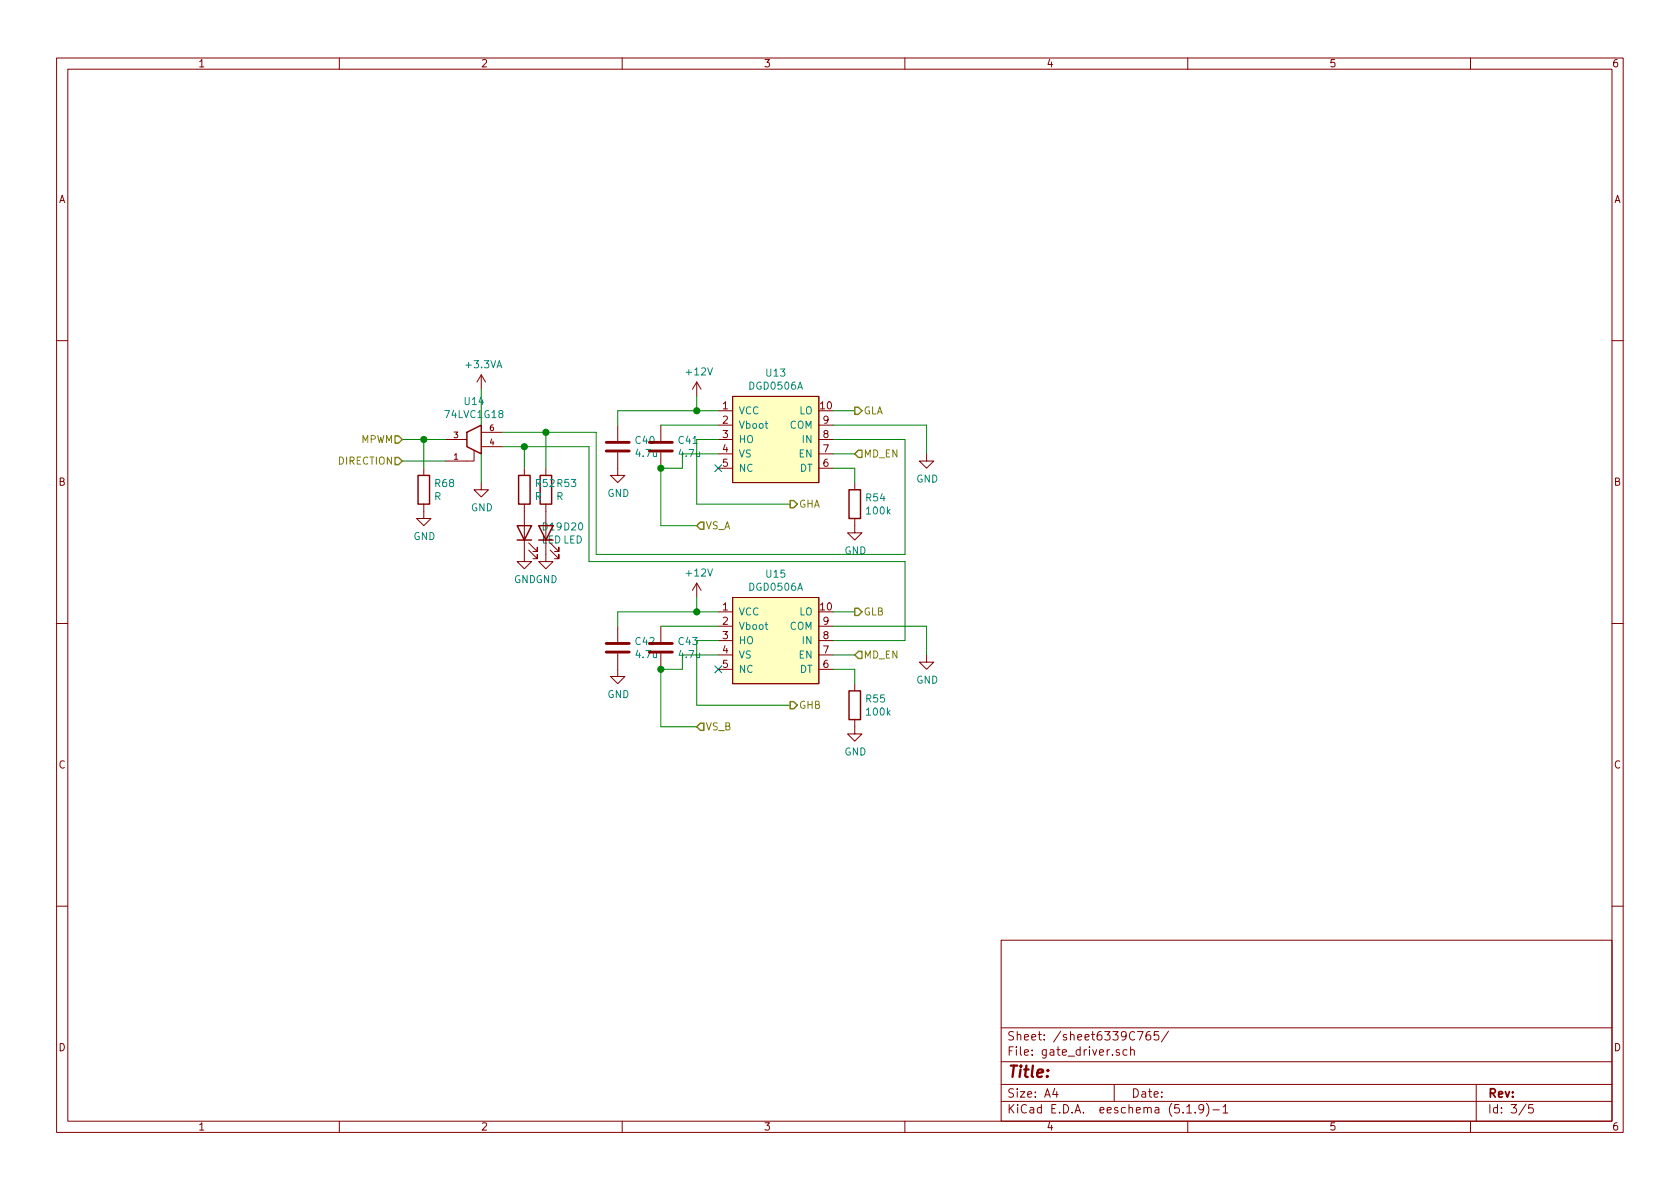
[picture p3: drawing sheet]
<svg xmlns="http://www.w3.org/2000/svg" width="297mm" height="210mm" viewBox="0 0 297 210" stroke-linecap="round" stroke-linejoin="round" font-family="sans-serif">
<g fill="none" stroke="#840000" stroke-width=".18">
<path d="M10 10.3h277v189.9h-277zM12 12.2h273v186.1h-273zM60 10.3v1.9M110 10.3v1.9M160 10.3v1.9M210 10.3v1.9M260 10.3v1.9M10 60.2h2M78.7 77.7h3.8M83.8 79.6v1.9h-5.1M85.1 79h3.8M85.1 76.4h3.8"/>
<path d="M85.1 66.3l-.8 1.3M85.1 66.3v2.5M85.1 66.3l.8 1.3M109.2 75.2v2.8M116.8 75.2v2.8M123.2 67.6v2.5M123.2 67.6l-.8 1.2M123.2 67.6l.8 1.2M127 77.7h2.5M127 72.6h2.5M127 75.2h2.5M129.5 70.1h15.3v15.2h-15.3z"/>
<path d="M129.5 71.4h.1M144.8 77.7h2.5M144.8 75.2h2.5M285 60.2h2M74.9 89.1v2.6h1.3l-1.3 1.3-1.2-1.3h1.2M74.9 82.8v1.3M85.1 85.3v1.3h1.3l-1.3 1.3-1.3-1.3h1.3M92.7 89.1v10.2h1.3l-1.3 1.3-1.3-1.3h1.3M92.7 82.8v1.3M93.5 97.3l1.5 1.5v-.8v.8h-.8M93.5 96l1.5 1.5v-.7v.7h-.8M96.5 89.1v10.2h1.3l-1.3 1.3-1.3-1.3h1.3"/>
<path d="M96.5 82.8v1.3M97.3 97.3l1.5 1.5v-.8v.8h-.8M97.3 96l1.5 1.5v-.7v.7h-.8M109.2 80v4.1h1.3l-1.3 1.2-1.3-1.2h1.3M116.8 80v2.8M127 80.3h2.5M127 82.8h2.5M144.8 80.3h2.5M144.8 82.8h2.5M151.1 91.7v2.5h1.3l-1.3 1.3-1.2-1.3h1.2M151.1 85.3v1.3M163.8 80.3v1.2h1.3l-1.3 1.3-1.2-1.3h1.2"/>
<path d="M10 110.3h2M109.2 115.6v4h1.3l-1.3 1.3-1.3-1.3h1.3M109.2 110.7v2.8M116.8 110.7v2.8M116.8 115.6v2.8M123.2 103.1l-.8 1.3M123.2 103.1v2.6M123.2 103.1l.8 1.3M127 108.2h2.5M127 110.7h2.5M127 113.3h2.5M127 115.8h2.5"/>
<path d="M127 118.4h2.5M129.5 105.7h15.3v15.2h-15.3zM129.5 106.9h.1M144.8 110.7h2.5M144.8 113.3h2.5M144.8 115.8h2.5M144.8 118.4h2.5M163.8 115.8v1.3h1.3l-1.3 1.3-1.2-1.3h1.2M285 110.3h2M151.1 127.2v2.6h1.3l-1.3 1.3-1.2-1.3h1.2M151.1 120.9v1.3M10 160.2h2"/>
<path d="M177 166.3h108v32h-108zM285 160.2h2M60 198.3v1.9M110 198.3v1.9M160 198.3v1.9M177 194.8h108M177 191.8h108M177 187.8h108M177 181.8h108M186.5 192.5l-.4 1h1M186.8 193v1M197 191.8v3"/>
<path d="M197.9 185.7a.37 .37 0 0 0-.6 .1l.1 .2 .5 .2 .1 .1-.2 .3-.5-.1M199.3 185.7l-.5-.1-.2 .3 .1 .6h.6M199.9 185.7h.1a.37 .37 0 0 1 .6 .1v.8M199.9 185.1v1.5M201.1 182.4h1l-.6 1.5M203.3 182.4a.59 .59 0 0 0-.7 .7l.1 .7 .2 .1 .5-.1 .1-.5-.2-.2-.4-.1-.3 .3M204.8 182.4h-.7l-.1 .7 .3-.1 .4 .1 .2 .2-.1 .5-.2 .1-.6-.1M206.6 182.3l-1.3 2M209.8 195.8l.5-.5v1.5M209.8 196.8h.9M210 198.3v1.9M211.3 196.7v.1"/>
<path d="M212.8 196l-.3 .3h-.3l-.2-.3v-.4l.1-.2 .4-.1 .3 .2a1.19 1.19 0 0 1-.3 1.2l-.4 .1M213.3 195.1a1.71 1.71 0 0 1 0 2.3M214.5 196.3h1.1M216.3 195.8l.4-.5v1.5M216.3 196.8h.8M260 198.3v1.9M261 191.8v6.5M269.8 195.2l-1.2 2M271 195.3h-.7v.7l.2-.1 .5 .1 .1 .2-.1 .5-.2 .1-.5-.1"/>
</g>
<path d="M107.2 79.8h4.1M107.2 78.2h4.1M114.8 79.8h4.1M114.8 78.2h4.1M107.2 115.3h4.1M107.2 113.8h4.1M114.8 115.3h4.1M114.8 113.8h4.1" fill="none" stroke="#840000" stroke-width=".51"/>
<path d="M82.5 76.4l2.6-1.2v5.1l-2.6-1.3zM73.9 84.1h2v5h-2zM91.4 93h2.6l-1.3 2.5zM91.4 95.5h2.6M91.7 84.1h2v5h-2zM95.2 93h2.6l-1.3 2.5zM95.2 95.5h2.6M95.5 84.1h2v5h-2zM150.1 86.6h2v5.1h-2zM150.1 122.2h2v5h-2z" fill="none" stroke="#840000" stroke-width=".25"/>
<g fill="#ffffc2" stroke="#ffffc2" stroke-width=".18">
<path d="M129.5 105.7h15.3v15.2h-15.3z"/>
<path d="M129.5 70.1h15.3v15.2h-15.3z"/>
</g>
<path d="M135.3 74.9h.5M135.5 74.5v1.1l.3 .1M135.3 110.5h.5M135.5 110v1.1l.3 .2" fill="none" stroke="#008484" stroke-width=".18"/>
<g fill="none" stroke="#008400" stroke-width=".18">
<path d="M71.1 77.7h7.6M74.9 77.7v5.1M85.1 68.8v6.4M88.9 79h15.2v20.3h55.9v14h-12.7M88.9 76.4h16.5v21.6h54.6v-20.3h-12.7M92.7 79v3.8M96.5 76.4v6.4M116.8 75.2h10.2M123.2 70.1v2.5M127 72.6h-17.8v2.6M127 77.7h-3.8v11.4h16.5M147.3 75.2h16.5v5.1"/>
<path d="M147.3 72.6h3.8M71.1 81.5h7.6M85.1 80.3v5M127 80.3h-6.4v2.5h-3.8v10.2h6.4M147.3 82.8h3.8v2.5M147.3 80.3h3.8M116.8 110.7h10.2M123.2 105.7v2.5M127 108.2h-17.8v2.5M127 115.8h-6.4v2.6h-3.8v10.1h6.4M127 113.3h-3.8v11.4h16.5M147.3 110.7h16.5v5.1"/>
<path d="M147.3 118.4h3.8v2.5M147.3 108.2h3.8M147.3 115.8h3.8"/>
</g>
<path d="M69.8 77.1h.7l.6 .6-.6 .7h-.7zM151.1 72h.7l.6 .6-.6 .7h-.7zM151.8 79.6h.6v1.3h-.6l-.7-.6zM69.8 80.9h.7l.6 .6-.6 .7h-.7zM123.8 92.3h.7v1.3h-.7l-.6-.6zM139.7 88.5h.6l.7 .6-.7 .7h-.6zM151.1 107.6h.7l.6 .6-.6 .6h-.7zM151.8 115.2h.6v1.3h-.6l-.7-.7zM123.8 127.9h.7v1.3h-.7l-.6-.7zM139.7 124.1h.6l.7 .6-.7 .6h-.6z" fill="none" stroke="#848400" stroke-width=".25"/>
<g fill="#008400" stroke="#008400" stroke-width=".25">
<circle cx="123.2" cy="72.6" r=".51"/>
<circle cx="74.9" cy="77.7" r=".51"/>
<circle cx="116.8" cy="118.4" r=".51"/>
<circle cx="92.7" cy="79" r=".51"/>
<circle cx="116.8" cy="82.8" r=".51"/>
<circle cx="96.5" cy="76.4" r=".51"/>
<circle cx="123.2" cy="108.2" r=".51"/>
</g>
<path d="M126.4 82.2l1.2 1.2M127.6 82.2l-1.2 1.2M126.4 117.7l1.2 1.3M127.6 117.7l-1.2 1.3" fill="none" stroke="#000084" stroke-width=".18"/>
<text font-size="2.8" fill="#840000" x="178" y="190.5">Title:</text>
<g font-size="2.1" fill="#840000">
<text x="178" y="184">Sheet: /sheet6339C765/</text>
<text x="178" y="186.7">File: gate_driver.sch</text>
<text x="178" y="196.9">KiCad E.D.A. eeschema (5.1.9)-1</text>
<text x="178" y="194.1">Size: A4</text>
<text x="200" y="194.1">Date:</text>
<text x="263" y="194.1">Rev:</text>
<text x="263" y="196.9">Id: 3/5</text>
</g>
<g font-size="1.8" fill="#840000">
<text x="35" y="11.9">1</text>
<text x="85" y="11.9">2</text>
<text x="135" y="11.9">3</text>
<text x="185" y="11.9">4</text>
<text x="235" y="11.9">5</text>
<text x="285" y="11.9">6</text>
<text x="10.4" y="35.9">A</text>
<text x="285.4" y="35.9">A</text>
<text x="127.8" y="72.4">1</text>
<text x="127.8" y="74.9">2</text>
<text x="127.8" y="77.5">3</text>
<text x="145.1" y="72.4">10</text>
<text x="145.6" y="77.5">8</text>
<text x="145.6" y="74.9">9</text>
<text x="127.8" y="80">4</text>
<text x="127.8" y="82.5">5</text>
<text x="145.6" y="82.5">6</text>
<text x="145.6" y="80">7</text>
<text x="10.4" y="85.9">B</text>
<text x="285.4" y="85.9">B</text>
<text x="127.8" y="107.9">1</text>
<text x="145.1" y="107.9">10</text>
<text x="127.8" y="110.5">2</text>
<text x="127.8" y="113">3</text>
<text x="145.6" y="113">8</text>
<text x="145.6" y="110.5">9</text>
<text x="127.8" y="115.6">4</text>
<text x="127.8" y="118.1">5</text>
<text x="145.6" y="118.1">6</text>
<text x="145.6" y="115.6">7</text>
<text x="10.4" y="135.9">C</text>
<text x="285.4" y="135.9">C</text>
<text x="10.4" y="185.9">D</text>
<text x="285.4" y="185.9">D</text>
<text x="35" y="199.9">1</text>
<text x="85" y="199.9">2</text>
<text x="135" y="199.9">3</text>
<text x="185" y="199.9">4</text>
<text x="235" y="199.9">5</text>
<text x="285" y="199.9">6</text>
</g>
<g font-size="1.8" fill="#008484">
<text x="82.5" y="65.1">+3.3VA</text>
<text x="82.2" y="71.6">U14</text>
<text x="121.5" y="66.4">+12V</text>
<text x="132.6" y="68.9">DGD0506A</text>
<text x="135.5" y="66.6">U13</text>
<text x="78.9" y="73.9">74LVC1G18</text>
<text x="130.6" y="73.3">VCC</text>
<text x="130.6" y="75.8">Vboot</text>
<text x="139.6" y="75.8">COM</text>
<text x="141.3" y="73.3">LO</text>
<text x="112.4" y="78.5">C40</text>
<text x="112.5" y="80.8">4.7u</text>
<text x="120" y="78.5">C41</text>
<text x="120.2" y="80.8">4.7u</text>
<text x="130.6" y="78.4">HO</text>
<text x="130.6" y="80.9">VS</text>
<text x="130.6" y="83.4">NC</text>
<text x="141.3" y="80.9">EN</text>
<text x="141.4" y="83.4">DT</text>
<text x="142" y="78.4">IN</text>
<text x="76.8" y="88.4">R</text>
<text x="77" y="86.1">R68</text>
<text x="94.6" y="88.4">R</text>
<text x="94.8" y="86.1">R52</text>
<text x="98.4" y="88.4">R</text>
<text x="98.6" y="86.1">R53</text>
<text x="107.4" y="87.9">GND</text>
<text x="153.2" y="88.7">R54</text>
<text x="162" y="85.3">GND</text>
<text x="73.1" y="95.5">GND</text>
<text x="83.3" y="90.4">GND</text>
<text x="96" y="93.8">D19 D20</text>
<text x="153.3" y="91">100k</text>
<text x="95.8" y="96.1">LED LED</text>
<text x="121.5" y="101.9">+12V</text>
<text x="149.3" y="98">GND</text>
<text x="90.9" y="103.1">GNDGND</text>
<text x="132.6" y="104.5">DGD0506A</text>
<text x="135.5" y="102.2">U15</text>
<text x="130.6" y="108.8">VCC</text>
<text x="130.6" y="111.4">Vboot</text>
<text x="130.6" y="113.9">HO</text>
<text x="139.6" y="111.4">COM</text>
<text x="141.3" y="108.8">LO</text>
<text x="142" y="113.9">IN</text>
<text x="112.4" y="114.1">C42</text>
<text x="112.5" y="116.4">4.7u</text>
<text x="120" y="114.1">C43</text>
<text x="120.2" y="116.4">4.7u</text>
<text x="130.6" y="116.5">VS</text>
<text x="130.6" y="119">NC</text>
<text x="141.3" y="116.5">EN</text>
<text x="141.4" y="119">DT</text>
<text x="107.4" y="123.4">GND</text>
<text x="153.2" y="124.2">R55</text>
<text x="162" y="120.9">GND</text>
<text x="153.3" y="126.5">100k</text>
<text x="149.3" y="133.6">GND</text>
</g>
<g font-size="1.8" fill="#848400">
<text x="152.7" y="73.3">GLA</text>
<text x="59.9" y="82.2">DIRECTION</text>
<text x="63.8" y="78.4">MPWM</text>
<text x="152.7" y="80.9">MD_EN</text>
<text x="141.2" y="89.8">GHA</text>
<text x="124.7" y="93.6">VS_A</text>
<text x="152.7" y="108.8">GLB</text>
<text x="152.7" y="116.5">MD_EN</text>
<text x="141.2" y="125.3">GHB</text>
<text x="124.7" y="129.2">VS_B</text>
</g>
<g font-size="1.4" fill="#840000">
<text x="80.3" y="77.5">3</text>
<text x="86.6" y="76.2">6</text>
<text x="80.3" y="81.3">1</text>
<text x="86.6" y="78.7">4</text>
</g>
</svg>
